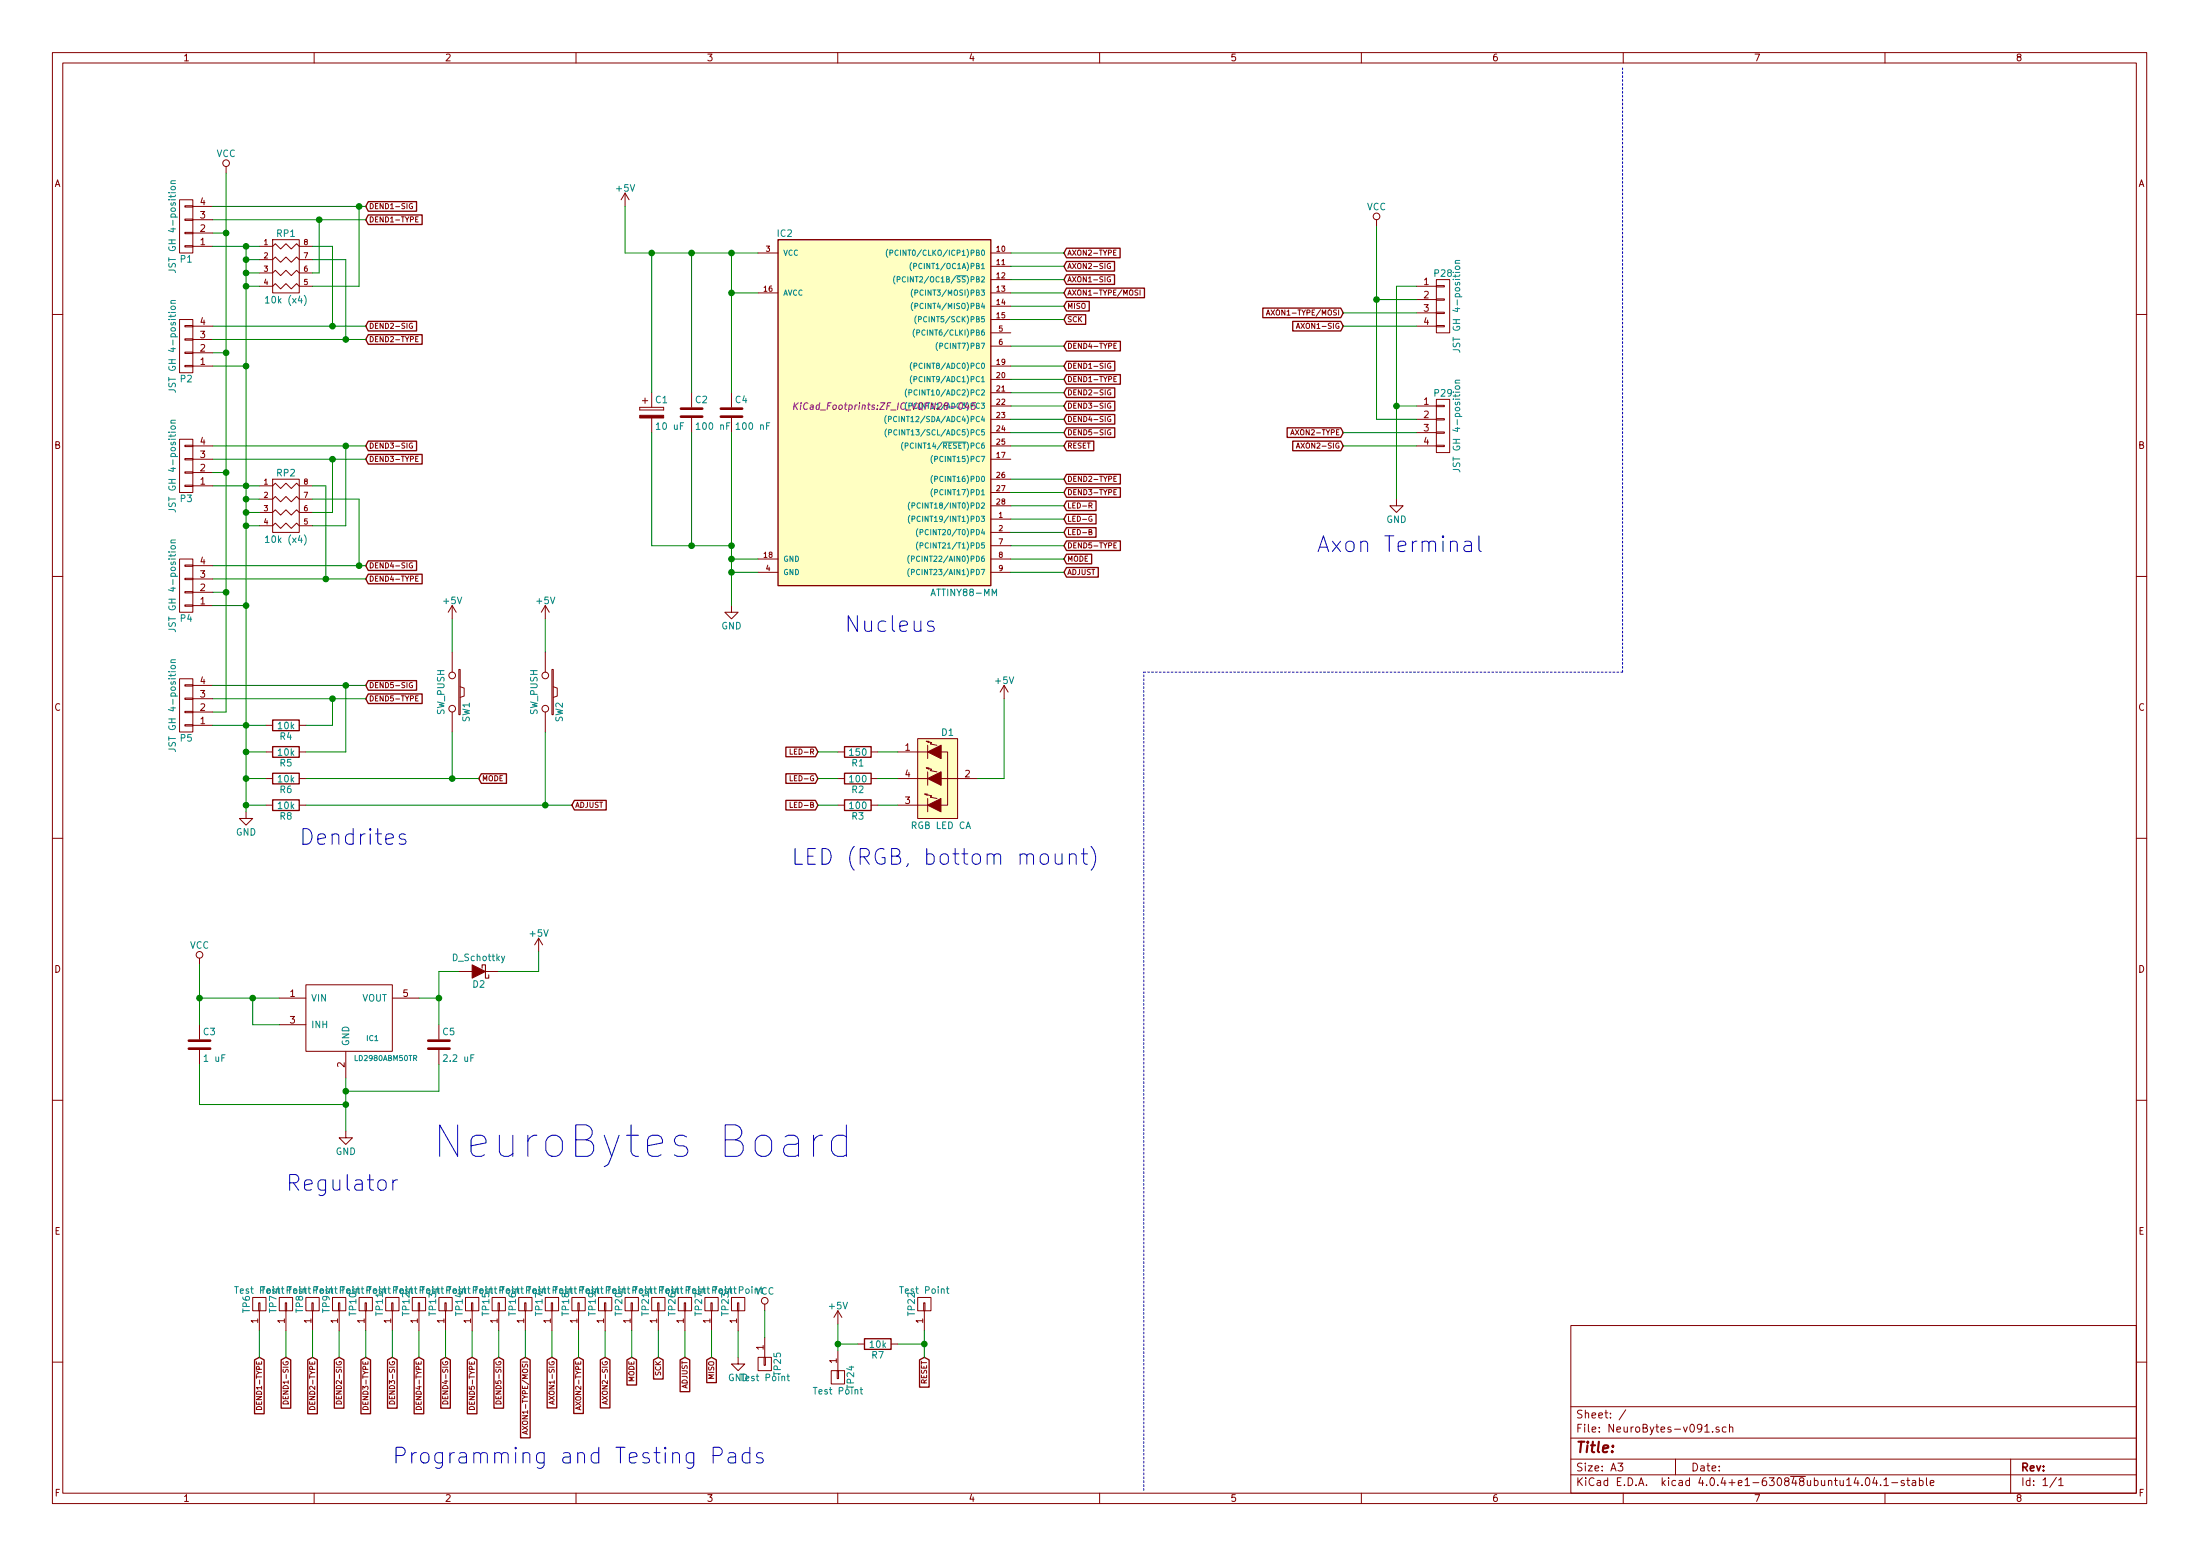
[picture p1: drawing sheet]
EESchema Schematic File Version 2
LIBS:power
LIBS:device
LIBS:transistors
LIBS:conn
LIBS:linear
LIBS:regul
LIBS:74xx
LIBS:cmos4000
LIBS:adc-dac
LIBS:memory
LIBS:xilinx
LIBS:microcontrollers
LIBS:dsp
LIBS:microchip
LIBS:analog_switches
LIBS:motorola
LIBS:texas
LIBS:intel
LIBS:audio
LIBS:interface
LIBS:digital-audio
LIBS:philips
LIBS:display
LIBS:cypress
LIBS:siliconi
LIBS:opto
LIBS:atmel
LIBS:contrib
LIBS:valves
LIBS:ZF
LIBS:NeuroBytes-v091-cache
EELAYER 25 0
EELAYER END
$Descr A3 16535 11693
encoding utf-8
Sheet 1 1
Title ""
Date ""
Rev ""
Comp ""
Comment1 ""
Comment2 ""
Comment3 ""
Comment4 ""
$EndDescr
$Comp
L ATTINY88-MM IC2
U 1 1
P 6650 3050
F 0 "IC2" H 5900 4350 50  0000 C CNN
F 1 "ATTINY88-MM" H 7250 1650 50  0000 C CNN
F 2 "KiCad_Footprints:ZF_IC_VQFN28-045" H 6650 3050 50  0000 C CIN
F 3 "" H 6650 3050 50  0000 C CNN
F 4 "Atmel" H 6650 3050 60  0001 C CNN "Mfr"
F 5 "ATTINY88-MMHR" H 6650 3050 60  0001 C CNN "Mfr Part #"
F 6 "28-VQFN (4x4)" H 6650 3050 60  0001 C CNN "Package"
F 7 "https://www.digikey.com/product-search/en?keywords=ATTINY88-MMHR-ND" H 6650 3050 60  0001 C CNN "Link"
F 8 "No" H 6650 3050 60  0001 C CNN "Subs Allowed"
F 9 "Yes" H 6650 3050 60  0001 C CNN "RoHS"
	1    6650 3050
	1    0    0    -1  
$EndComp
$Comp
L CONN_01X01 TP24
U 1 1
P 6300 10350
F 0 "TP24" H 6300 10450 50  0000 C CNN
F 1 "Test Point" V 6400 10350 50  0000 C CNN
F 2 "KiCad_Footprints:ZF_CONN_1-2_pad" H 6300 10350 50  0001 C CNN
F 3 "" H 6300 10350 50  0000 C CNN
	1    6300 10350
	0    1    1    0   
$EndComp
$Comp
L GND #PWR01
U 1 1
P 5500 4550
F 0 "#PWR01" H 5500 4300 50  0001 C CNN
F 1 "GND" H 5500 4400 50  0000 C CNN
F 2 "" H 5500 4550 50  0000 C CNN
F 3 "" H 5500 4550 50  0000 C CNN
	1    5500 4550
	1    0    0    -1  
$EndComp
$Comp
L C C4
U 1 1
P 5500 3100
F 0 "C4" H 5525 3200 50  0000 L CNN
F 1 "100 nF" H 5525 3000 50  0000 L CNN
F 2 "KiCad_Footprints:ZF_SMD_NonPol_0402" H 5538 2950 50  0001 C CNN
F 3 "" H 5500 3100 50  0000 C CNN
F 4 "Taiyo Yuden" H 5500 3100 60  0001 C CNN "Mfr"
F 5 "LMK105BJ104KV-F" H 5500 3100 60  0001 C CNN "Mfr Part #"
F 6 "0402" H 5500 3100 60  0001 C CNN "Package"
F 7 "https://www.digikey.com/product-detail/en/taiyo-yuden/LMK105BJ104KV-F/587-1227-2-ND/930579" H 5500 3100 60  0001 C CNN "Link"
F 8 "Yes" H 5500 3100 60  0001 C CNN "Subs Allowed"
F 9 "Yes" H 5500 3100 60  0001 C CNN "RoHS"
	1    5500 3100
	1    0    0    -1  
$EndComp
$Comp
L +5V #PWR02
U 1 1
P 4700 1550
F 0 "#PWR02" H 4700 1400 50  0001 C CNN
F 1 "+5V" H 4700 1690 50  0000 C CNN
F 2 "" H 4700 1550 50  0000 C CNN
F 3 "" H 4700 1550 50  0000 C CNN
	1    4700 1550
	1    0    0    -1  
$EndComp
Text GLabel 8000 2850 2    39   Input ~ 0
DEND1-TYPE
$Comp
L CONN_01X01 TP21
U 1 1
P 4950 9800
F 0 "TP21" H 4950 9900 50  0000 C CNN
F 1 "Test Point" V 5050 9800 50  0000 C CNN
F 2 "KiCad_Footprints:ZF_CONN_1-2_pad" H 4950 9800 50  0001 C CNN
F 3 "" H 4950 9800 50  0000 C CNN
	1    4950 9800
	0    -1   -1   0   
$EndComp
Text GLabel 8000 3800 2    39   Input ~ 0
LED-R
Text GLabel 8000 3900 2    39   Input ~ 0
LED-G
$Comp
L CONN_01X01 TP22
U 1 1
P 6950 9800
F 0 "TP22" H 6950 9900 50  0000 C CNN
F 1 "Test Point" V 7050 9800 50  0000 C CNN
F 2 "KiCad_Footprints:ZF_CONN_1-2_pad" H 6950 9800 50  0001 C CNN
F 3 "" H 6950 9800 50  0000 C CNN
	1    6950 9800
	0    -1   -1   0   
$EndComp
Text GLabel 8000 3350 2    39   Input ~ 0
RESET
$Comp
L CONN_01X01 TP23
U 1 1
P 5550 9800
F 0 "TP23" H 5550 9900 50  0000 C CNN
F 1 "Test Point" V 5650 9800 50  0000 C CNN
F 2 "KiCad_Footprints:ZF_CONN_1-2_pad" H 5550 9800 50  0001 C CNN
F 3 "" H 5550 9800 50  0000 C CNN
	1    5550 9800
	0    -1   -1   0   
$EndComp
Text GLabel 8000 2600 2    39   Input ~ 0
DEND4-TYPE
Text GLabel 8000 3050 2    39   Input ~ 0
DEND3-SIG
Text GLabel 8000 3700 2    39   Input ~ 0
DEND3-TYPE
Text GLabel 8000 4000 2    39   Input ~ 0
LED-B
Text GLabel 8000 2950 2    39   Input ~ 0
DEND2-SIG
Text GLabel 8000 3600 2    39   Input ~ 0
DEND2-TYPE
Text GLabel 8000 2750 2    39   Input ~ 0
DEND1-SIG
Text GLabel 8000 3150 2    39   Input ~ 0
DEND4-SIG
Text GLabel 8000 3250 2    39   Input ~ 0
DEND5-SIG
Text GLabel 8000 4100 2    39   Input ~ 0
DEND5-TYPE
Text GLabel 8000 4200 2    39   Input ~ 0
MODE
$Comp
L CONN_01X04 P1
U 1 1
P 1400 1700
F 0 "P1" H 1400 1950 50  0000 C CNN
F 1 "JST GH 4-position" V 1500 1700 50  0000 C CNN
F 2 "KiCad_Footprints:ZF_CONN_JST_GH" H 1400 1700 50  0001 C CNN
F 3 "" H 1400 1700 50  0001 C CNN
F 4 "JST" H 1400 1700 60  0001 C CNN "Mfr"
F 5 "SM04B-GHS-TB(LF)(SN)-" H 1400 1700 60  0001 C CNN "Mfr Part #"
F 6 "JST GH" H 1400 1700 60  0001 C CNN "Package"
F 7 "https://www.digikey.com/product-detail/en/jst-sales-america-inc/SM04B-GHS-TB(LF)(SN)-/455-1566-2-ND/807788" H 1400 1700 60  0001 C CNN "Link"
F 8 "No" H 1400 1700 60  0001 C CNN "Subs Allowed"
F 9 "Yes" H 1400 1700 60  0001 C CNN "RoHS"
	1    1400 1700
	-1   0    0    1   
$EndComp
$Comp
L R_PACK4 RP1
U 1 1
P 2150 2200
F 0 "RP1" H 2150 2650 50  0000 C CNN
F 1 "10k (x4)" H 2150 2150 50  0000 C CNN
F 2 "KiCad_Footprints:ZF_RN_4iso_CTS-0804" H 2150 2200 50  0001 C CNN
F 3 "" H 2150 2200 50  0000 C CNN
F 4 "CTS Resistor Products" H 2150 2200 60  0001 C CNN "Mfr"
F 5 "741C083103JP" H 2150 2200 60  0001 C CNN "Mfr Part #"
F 6 "0804" H 2150 2200 60  0001 C CNN "Package"
F 7 "https://www.digikey.com/product-detail/en/cts-resistor-products/741C083103JP/741C083103JPCT-ND/1124652" H 2150 2200 60  0001 C CNN "Link"
F 8 "Yes" H 2150 2200 60  0001 C CNN "Subs Allowed"
F 9 "Yes" H 2150 2200 60  0001 C CNN "RoHS"
	1    2150 2200
	1    0    0    -1  
$EndComp
Text GLabel 2750 1550 2    39   Input ~ 0
DEND1-SIG
Text GLabel 2750 1650 2    39   Input ~ 0
DEND1-TYPE
$Comp
L CONN_01X04 P2
U 1 1
P 1400 2600
F 0 "P2" H 1400 2850 50  0000 C CNN
F 1 "JST GH 4-position" V 1500 2600 50  0000 C CNN
F 2 "KiCad_Footprints:ZF_CONN_JST_GH" H 1400 2600 50  0001 C CNN
F 3 "" H 1400 2600 50  0000 C CNN
F 4 "JST" H 1400 2600 60  0001 C CNN "Mfr"
F 5 "SM04B-GHS-TB(LF)(SN)-" H 1400 2600 60  0001 C CNN "Mfr Part #"
F 6 "JST GH" H 1400 2600 60  0001 C CNN "Package"
F 7 "https://www.digikey.com/product-detail/en/jst-sales-america-inc/SM04B-GHS-TB(LF)(SN)-/455-1566-2-ND/807788" H 1400 2600 60  0001 C CNN "Link"
F 8 "No" H 1400 2600 60  0001 C CNN "Subs Allowed"
F 9 "Yes" H 1400 2600 60  0001 C CNN "RoHS"
	1    1400 2600
	-1   0    0    1   
$EndComp
Text GLabel 2750 2450 2    39   Input ~ 0
DEND2-SIG
Text GLabel 2750 2550 2    39   Input ~ 0
DEND2-TYPE
$Comp
L CONN_01X04 P3
U 1 1
P 1400 3500
F 0 "P3" H 1400 3750 50  0000 C CNN
F 1 "JST GH 4-position" V 1500 3500 50  0000 C CNN
F 2 "KiCad_Footprints:ZF_CONN_JST_GH" H 1400 3500 50  0001 C CNN
F 3 "" H 1400 3500 50  0000 C CNN
F 4 "JST" H 1400 3500 60  0001 C CNN "Mfr"
F 5 "SM04B-GHS-TB(LF)(SN)-" H 1400 3500 60  0001 C CNN "Mfr Part #"
F 6 "JST GH" H 1400 3500 60  0001 C CNN "Package"
F 7 "https://www.digikey.com/product-detail/en/jst-sales-america-inc/SM04B-GHS-TB(LF)(SN)-/455-1566-2-ND/807788" H 1400 3500 60  0001 C CNN "Link"
F 8 "No" H 1400 3500 60  0001 C CNN "Subs Allowed"
F 9 "Yes" H 1400 3500 60  0001 C CNN "RoHS"
	1    1400 3500
	-1   0    0    1   
$EndComp
$Comp
L R_PACK4 RP2
U 1 1
P 2150 4000
F 0 "RP2" H 2150 4450 50  0000 C CNN
F 1 "10k (x4)" H 2150 3950 50  0000 C CNN
F 2 "KiCad_Footprints:ZF_RN_4iso_CTS-0804" H 2150 4000 50  0001 C CNN
F 3 "" H 2150 4000 50  0000 C CNN
F 4 "CTS Resistor Products" H 2150 4000 60  0001 C CNN "Mfr"
F 5 "741C083103JP" H 2150 4000 60  0001 C CNN "Mfr Part #"
F 6 "0804" H 2150 4000 60  0001 C CNN "Package"
F 7 "https://www.digikey.com/product-detail/en/cts-resistor-products/741C083103JP/741C083103JPCT-ND/1124652" H 2150 4000 60  0001 C CNN "Link"
F 8 "Yes" H 2150 4000 60  0001 C CNN "Subs Allowed"
F 9 "Yes" H 2150 4000 60  0001 C CNN "RoHS"
	1    2150 4000
	1    0    0    -1  
$EndComp
Text GLabel 2750 3350 2    39   Input ~ 0
DEND3-SIG
Text GLabel 2750 3450 2    39   Input ~ 0
DEND3-TYPE
$Comp
L CONN_01X04 P4
U 1 1
P 1400 4400
F 0 "P4" H 1400 4650 50  0000 C CNN
F 1 "JST GH 4-position" V 1500 4400 50  0000 C CNN
F 2 "KiCad_Footprints:ZF_CONN_JST_GH" H 1400 4400 50  0001 C CNN
F 3 "" H 1400 4400 50  0000 C CNN
F 4 "JST" H 1400 4400 60  0001 C CNN "Mfr"
F 5 "SM04B-GHS-TB(LF)(SN)-" H 1400 4400 60  0001 C CNN "Mfr Part #"
F 6 "JST GH" H 1400 4400 60  0001 C CNN "Package"
F 7 "https://www.digikey.com/product-detail/en/jst-sales-america-inc/SM04B-GHS-TB(LF)(SN)-/455-1566-2-ND/807788" H 1400 4400 60  0001 C CNN "Link"
F 8 "No" H 1400 4400 60  0001 C CNN "Subs Allowed"
F 9 "Yes" H 1400 4400 60  0001 C CNN "RoHS"
	1    1400 4400
	-1   0    0    1   
$EndComp
Text GLabel 2750 4250 2    39   Input ~ 0
DEND4-SIG
Text GLabel 2750 4350 2    39   Input ~ 0
DEND4-TYPE
$Comp
L CONN_01X04 P5
U 1 1
P 1400 5300
F 0 "P5" H 1400 5550 50  0000 C CNN
F 1 "JST GH 4-position" V 1500 5300 50  0000 C CNN
F 2 "KiCad_Footprints:ZF_CONN_JST_GH" H 1400 5300 50  0001 C CNN
F 3 "" H 1400 5300 50  0000 C CNN
F 4 "JST" H 1400 5300 60  0001 C CNN "Mfr"
F 5 "SM04B-GHS-TB(LF)(SN)-" H 1400 5300 60  0001 C CNN "Mfr Part #"
F 6 "JST GH" H 1400 5300 60  0001 C CNN "Package"
F 7 "https://www.digikey.com/product-detail/en/jst-sales-america-inc/SM04B-GHS-TB(LF)(SN)-/455-1566-2-ND/807788" H 1400 5300 60  0001 C CNN "Link"
F 8 "No" H 1400 5300 60  0001 C CNN "Subs Allowed"
F 9 "Yes" H 1400 5300 60  0001 C CNN "RoHS"
	1    1400 5300
	-1   0    0    1   
$EndComp
Text GLabel 2750 5150 2    39   Input ~ 0
DEND5-SIG
Text GLabel 2750 5250 2    39   Input ~ 0
DEND5-TYPE
$Comp
L VCC #PWR03
U 1 1
P 1700 1300
F 0 "#PWR03" H 1700 1150 50  0001 C CNN
F 1 "VCC" H 1700 1450 50  0000 C CNN
F 2 "" H 1700 1300 50  0000 C CNN
F 3 "" H 1700 1300 50  0000 C CNN
	1    1700 1300
	1    0    0    -1  
$EndComp
Text GLabel 3600 5850 2    39   Input ~ 0
MODE
$Comp
L SW_PUSH SW1
U 1 1
P 3400 5200
F 0 "SW1" H 3550 5310 50  0000 C CNN
F 1 "SW_PUSH" H 3400 5120 50  0000 C CNN
F 2 "KiCad_Footprints:ZF_SW_Momentary_KSEM31J" H 3400 5200 50  0001 C CNN
F 3 "" H 3400 5200 50  0000 C CNN
F 4 "C&K Components" H 3400 5200 60  0001 C CNN "Mfr"
F 5 "KSEM31J LFS" H 3400 5200 60  0001 C CNN "Mfr Part #"
F 6 "J Lead" H 3400 5200 60  0001 C CNN "Package"
F 7 "https://www.digikey.com/product-detail/en/c-k-components/KSEM31J-LFS/CKN10425TR-ND/3487184" H 3400 5200 60  0001 C CNN "Link"
F 8 "No" H 3400 5200 60  0001 C CNN "Subs Allowed"
F 9 "Yes" H 3400 5200 60  0001 C CNN "RoHS"
	1    3400 5200
	0    1    1    0   
$EndComp
$Comp
L +5V #PWR04
U 1 1
P 3400 4650
F 0 "#PWR04" H 3400 4500 50  0001 C CNN
F 1 "+5V" H 3400 4790 50  0000 C CNN
F 2 "" H 3400 4650 50  0000 C CNN
F 3 "" H 3400 4650 50  0000 C CNN
	1    3400 4650
	1    0    0    -1  
$EndComp
$Comp
L GND #PWR05
U 1 1
P 1850 6100
F 0 "#PWR05" H 1850 5850 50  0001 C CNN
F 1 "GND" H 1850 5950 50  0000 C CNN
F 2 "" H 1850 6100 50  0000 C CNN
F 3 "" H 1850 6100 50  0000 C CNN
	1    1850 6100
	1    0    0    -1  
$EndComp
Text GLabel 6150 5650 0    39   Input ~ 0
LED-R
$Comp
L LED_RABG D1
U 1 1
P 7050 5850
F 0 "D1" H 7125 6200 50  0000 C CNN
F 1 "RGB LED CA" H 7075 5500 50  0000 C CNN
F 2 "KiCad_Footprints:ZF_LED_RGB_SunLED_XZMDKCBDDG45S-9" H 7000 5800 50  0001 C CNN
F 3 "" H 7000 5800 50  0000 C CNN
F 4 "SunLED" H 7050 5850 60  0001 C CNN "Mfr"
F 5 "XZMDKCBDDG45S-9" H 7050 5850 60  0001 C CNN "Mfr Part #"
F 6 "4-PLCC, bottom mtg" H 7050 5850 60  0001 C CNN "Package"
F 7 "https://www.digikey.com/product-detail/en/sunled/XZMDKCBDDG45S-9/1497-1257-1-ND/5169746" H 7050 5850 60  0001 C CNN "Link"
F 8 "No" H 7050 5850 60  0001 C CNN "Subs Allowed"
F 9 "Yes" H 7050 5850 60  0001 C CNN "RoHS"
	1    7050 5850
	1    0    0    -1  
$EndComp
$Comp
L R R1
U 1 1
P 6450 5650
F 0 "R1" V 6530 5650 50  0000 C CNN
F 1 "150" V 6450 5650 50  0000 C CNN
F 2 "KiCad_Footprints:ZF_SMD_NonPol_0402" V 6380 5650 50  0001 C CNN
F 3 "" H 6450 5650 50  0000 C CNN
F 4 "Yageo" H 6450 5650 60  0001 C CNN "Mfr"
F 5 "RC0402FR-07150RL" H 6450 5650 60  0001 C CNN "Mfr Part #"
F 6 "0402" H 6450 5650 60  0001 C CNN "Package"
F 7 "https://www.digikey.com/product-detail/en/yageo/RC0402FR-07150RL/311-150LRCT-ND/729490" H 6450 5650 60  0001 C CNN "Link"
F 8 "Yes" H 6450 5650 60  0001 C CNN "Subs Allowed"
F 9 "Yes" H 6450 5650 60  0001 C CNN "RoHS"
	1    6450 5650
	0    1    1    0   
$EndComp
$Comp
L R R2
U 1 1
P 6450 5850
F 0 "R2" V 6530 5850 50  0000 C CNN
F 1 "100" V 6450 5850 50  0000 C CNN
F 2 "KiCad_Footprints:ZF_SMD_NonPol_0402" V 6380 5850 50  0001 C CNN
F 3 "" H 6450 5850 50  0000 C CNN
F 4 "Yageo" H 6450 5850 60  0001 C CNN "Mfr"
F 5 "RC0402FR-07100RP" H 6450 5850 60  0001 C CNN "Mfr Part #"
F 6 "0402" H 6450 5850 60  0001 C CNN "Package"
F 7 "https://www.digikey.com/product-detail/en/yageo/RC0402FR-07100RP/YAG1248CT-ND/4935363" H 6450 5850 60  0001 C CNN "Link"
F 8 "Yes" H 6450 5850 60  0001 C CNN "Subs Allowed"
F 9 "Yes" H 6450 5850 60  0001 C CNN "RoHS"
	1    6450 5850
	0    1    1    0   
$EndComp
$Comp
L R R3
U 1 1
P 6450 6050
F 0 "R3" V 6530 6050 50  0000 C CNN
F 1 "100" V 6450 6050 50  0000 C CNN
F 2 "KiCad_Footprints:ZF_SMD_NonPol_0402" V 6380 6050 50  0001 C CNN
F 3 "" H 6450 6050 50  0000 C CNN
F 4 "Yageo" H 6450 6050 60  0001 C CNN "Mfr"
F 5 "RC0402FR-07100RP" H 6450 6050 60  0001 C CNN "Mfr Part #"
F 6 "0402" H 6450 6050 60  0001 C CNN "Package"
F 7 "https://www.digikey.com/product-detail/en/yageo/RC0402FR-07100RP/YAG1248CT-ND/4935363" H 6450 6050 60  0001 C CNN "Link"
F 8 "Yes" H 6450 6050 60  0001 C CNN "Subs Allowed"
F 9 "Yes" H 6450 6050 60  0001 C CNN "RoHS"
	1    6450 6050
	0    1    1    0   
$EndComp
Text GLabel 6150 5850 0    39   Input ~ 0
LED-G
Text GLabel 6150 6050 0    39   Input ~ 0
LED-B
$Comp
L +5V #PWR06
U 1 1
P 7550 5250
F 0 "#PWR06" H 7550 5100 50  0001 C CNN
F 1 "+5V" H 7550 5390 50  0000 C CNN
F 2 "" H 7550 5250 50  0000 C CNN
F 3 "" H 7550 5250 50  0000 C CNN
	1    7550 5250
	1    0    0    -1  
$EndComp
$Comp
L CONN_01X04 P28
U 1 1
P 10850 2300
F 0 "P28" H 10850 2550 50  0000 C CNN
F 1 "JST GH 4-position" V 10950 2300 50  0000 C CNN
F 2 "KiCad_Footprints:ZF_CONN_JST_GH" H 10850 2300 50  0001 C CNN
F 3 "" H 10850 2300 50  0000 C CNN
F 4 "JST" H 10850 2300 60  0001 C CNN "Mfr"
F 5 "SM04B-GHS-TB(LF)(SN)-" H 10850 2300 60  0001 C CNN "Mfr Part #"
F 6 "JST GH" H 10850 2300 60  0001 C CNN "Package"
F 7 "https://www.digikey.com/product-detail/en/jst-sales-america-inc/SM04B-GHS-TB(LF)(SN)-/455-1566-2-ND/807788" H 10850 2300 60  0001 C CNN "Link"
F 8 "No" H 10850 2300 60  0001 C CNN "Subs Allowed"
F 9 "Yes" H 10850 2300 60  0001 C CNN "RoHS"
	1    10850 2300
	1    0    0    -1  
$EndComp
$Comp
L CONN_01X04 P29
U 1 1
P 10850 3200
F 0 "P29" H 10850 3450 50  0000 C CNN
F 1 "JST GH 4-position" V 10950 3200 50  0000 C CNN
F 2 "KiCad_Footprints:ZF_CONN_JST_GH" H 10850 3200 50  0001 C CNN
F 3 "" H 10850 3200 50  0000 C CNN
F 4 "JST" H 10850 3200 60  0001 C CNN "Mfr"
F 5 "SM04B-GHS-TB(LF)(SN)-" H 10850 3200 60  0001 C CNN "Mfr Part #"
F 6 "JST GH" H 10850 3200 60  0001 C CNN "Package"
F 7 "https://www.digikey.com/product-detail/en/jst-sales-america-inc/SM04B-GHS-TB(LF)(SN)-/455-1566-2-ND/807788" H 10850 3200 60  0001 C CNN "Link"
F 8 "No" H 10850 3200 60  0001 C CNN "Subs Allowed"
F 9 "Yes" H 10850 3200 60  0001 C CNN "RoHS"
	1    10850 3200
	1    0    0    -1  
$EndComp
$Comp
L GND #PWR07
U 1 1
P 10500 3750
F 0 "#PWR07" H 10500 3500 50  0001 C CNN
F 1 "GND" H 10500 3600 50  0000 C CNN
F 2 "" H 10500 3750 50  0000 C CNN
F 3 "" H 10500 3750 50  0000 C CNN
	1    10500 3750
	1    0    0    -1  
$EndComp
$Comp
L VCC #PWR08
U 1 1
P 10350 1700
F 0 "#PWR08" H 10350 1550 50  0001 C CNN
F 1 "VCC" H 10350 1850 50  0000 C CNN
F 2 "" H 10350 1700 50  0000 C CNN
F 3 "" H 10350 1700 50  0000 C CNN
	1    10350 1700
	1    0    0    -1  
$EndComp
Text GLabel 10100 2350 0    39   Input ~ 0
AXON1-TYPE/MOSI
Text GLabel 10100 2450 0    39   Input ~ 0
AXON1-SIG
Text GLabel 10100 3250 0    39   Input ~ 0
AXON2-TYPE
Text GLabel 10100 3350 0    39   Input ~ 0
AXON2-SIG
$Comp
L LD2980 IC1
U 1 1
P 2600 7550
F 0 "IC1" H 2800 7300 39  0000 C CNN
F 1 "LD2980ABM50TR" H 2900 7150 39  0000 C CNN
F 2 "KiCad_Footprints:ZF_SOT23-5L" H 2600 7550 39  0001 C CNN
F 3 "" H 2600 7550 39  0000 C CNN
F 4 "STMicroelectronics" H 2600 7550 60  0001 C CNN "Mfr"
F 5 "LD2980ABM50TR" H 2600 7550 60  0001 C CNN "Mfr Part #"
F 6 "SOT-23-5" H 2600 7550 60  0001 C CNN "Package"
F 7 "https://www.digikey.com/product-detail/en/stmicroelectronics/LD2980ABM50TR/497-1518-2-ND/591619" H 2600 7550 60  0001 C CNN "Link"
F 8 "No" H 2600 7550 60  0001 C CNN "Subs Allowed"
F 9 "Yes" H 2600 7550 60  0001 C CNN "RoHS"
	1    2600 7550
	1    0    0    -1  
$EndComp
$Comp
L VCC #PWR09
U 1 1
P 1500 7250
F 0 "#PWR09" H 1500 7100 50  0001 C CNN
F 1 "VCC" H 1500 7400 50  0000 C CNN
F 2 "" H 1500 7250 50  0000 C CNN
F 3 "" H 1500 7250 50  0000 C CNN
	1    1500 7250
	1    0    0    -1  
$EndComp
$Comp
L +5V #PWR010
U 1 1
P 4050 7150
F 0 "#PWR010" H 4050 7000 50  0001 C CNN
F 1 "+5V" H 4050 7290 50  0000 C CNN
F 2 "" H 4050 7150 50  0000 C CNN
F 3 "" H 4050 7150 50  0000 C CNN
	1    4050 7150
	1    0    0    -1  
$EndComp
$Comp
L GND #PWR011
U 1 1
P 2600 8500
F 0 "#PWR011" H 2600 8250 50  0001 C CNN
F 1 "GND" H 2600 8350 50  0000 C CNN
F 2 "" H 2600 8500 50  0000 C CNN
F 3 "" H 2600 8500 50  0000 C CNN
	1    2600 8500
	1    0    0    -1  
$EndComp
$Comp
L C C3
U 1 1
P 1500 7850
F 0 "C3" H 1525 7950 50  0000 L CNN
F 1 "1 uF" H 1525 7750 50  0000 L CNN
F 2 "KiCad_Footprints:ZF_SMD_NonPol_0603" H 1538 7700 50  0001 C CNN
F 3 "" H 1500 7850 50  0000 C CNN
F 4 "Taiyo Yuden" H 1500 7850 60  0001 C CNN "Mfr"
F 5 "LMK107B7105KA-T" H 1500 7850 60  0001 C CNN "Mfr Part #"
F 6 "0603" H 1500 7850 60  0001 C CNN "Package"
F 7 "https://www.digikey.com/product-detail/en/taiyo-yuden/LMK107B7105KA-T/587-1242-2-ND/930594" H 1500 7850 60  0001 C CNN "Link"
F 8 "Yes" H 1500 7850 60  0001 C CNN "Subs Allowed"
F 9 "Yes" H 1500 7850 60  0001 C CNN "RoHS"
	1    1500 7850
	1    0    0    -1  
$EndComp
$Comp
L C C5
U 1 1
P 3300 7850
F 0 "C5" H 3325 7950 50  0000 L CNN
F 1 "2.2 uF" H 3325 7750 50  0000 L CNN
F 2 "KiCad_Footprints:ZF_SMD_NonPol_0603" H 3338 7700 50  0001 C CNN
F 3 "" H 3300 7850 50  0000 C CNN
F 4 "Taiyo Yuden" H 3300 7850 60  0001 C CNN "Mfr"
F 5 "LMK107BJ225KA-T" H 3300 7850 60  0001 C CNN "Mfr Part #"
F 6 "0603" H 3300 7850 60  0001 C CNN "Package"
F 7 "https://www.digikey.com/product-detail/en/taiyo-yuden/LMK107BJ225KA-T/587-1253-2-ND/930605" H 3300 7850 60  0001 C CNN "Link"
F 8 "Yes" H 3300 7850 60  0001 C CNN "Subs Allowed"
F 9 "Yes" H 3300 7850 60  0001 C CNN "RoHS"
	1    3300 7850
	1    0    0    -1  
$EndComp
Text GLabel 2150 10200 3    39   Input ~ 0
DEND1-SIG
Text GLabel 1950 10200 3    39   Input ~ 0
DEND1-TYPE
Text GLabel 2550 10200 3    39   Input ~ 0
DEND2-SIG
Text GLabel 2350 10200 3    39   Input ~ 0
DEND2-TYPE
Text GLabel 2750 10200 3    39   Input ~ 0
DEND3-TYPE
Text GLabel 2950 10200 3    39   Input ~ 0
DEND3-SIG
Text GLabel 3350 10200 3    39   Input ~ 0
DEND4-SIG
Text GLabel 3150 10200 3    39   Input ~ 0
DEND4-TYPE
Text GLabel 3550 10200 3    39   Input ~ 0
DEND5-TYPE
Text GLabel 3750 10200 3    39   Input ~ 0
DEND5-SIG
Text GLabel 3950 10200 3    39   Input ~ 0
AXON1-TYPE/MOSI
Text GLabel 4150 10200 3    39   Input ~ 0
AXON1-SIG
Text GLabel 4350 10200 3    39   Input ~ 0
AXON2-TYPE
Text GLabel 4550 10200 3    39   Input ~ 0
AXON2-SIG
$Comp
L CONN_01X01 TP6
U 1 1
P 1950 9800
F 0 "TP6" H 1950 9900 50  0000 C CNN
F 1 "Test Point" V 2050 9800 50  0000 C CNN
F 2 "KiCad_Footprints:ZF_CONN_1-2_pad" H 1950 9800 50  0001 C CNN
F 3 "" H 1950 9800 50  0000 C CNN
	1    1950 9800
	0    -1   -1   0   
$EndComp
$Comp
L CONN_01X01 TP7
U 1 1
P 2150 9800
F 0 "TP7" H 2150 9900 50  0000 C CNN
F 1 "Test Point" V 2250 9800 50  0000 C CNN
F 2 "KiCad_Footprints:ZF_CONN_1-2_pad" H 2150 9800 50  0001 C CNN
F 3 "" H 2150 9800 50  0000 C CNN
	1    2150 9800
	0    -1   -1   0   
$EndComp
$Comp
L CONN_01X01 TP8
U 1 1
P 2350 9800
F 0 "TP8" H 2350 9900 50  0000 C CNN
F 1 "Test Point" V 2450 9800 50  0000 C CNN
F 2 "KiCad_Footprints:ZF_CONN_1-2_pad" H 2350 9800 50  0001 C CNN
F 3 "" H 2350 9800 50  0000 C CNN
	1    2350 9800
	0    -1   -1   0   
$EndComp
$Comp
L CONN_01X01 TP9
U 1 1
P 2550 9800
F 0 "TP9" H 2550 9900 50  0000 C CNN
F 1 "Test Point" V 2650 9800 50  0000 C CNN
F 2 "KiCad_Footprints:ZF_CONN_1-2_pad" H 2550 9800 50  0001 C CNN
F 3 "" H 2550 9800 50  0000 C CNN
	1    2550 9800
	0    -1   -1   0   
$EndComp
$Comp
L CONN_01X01 TP10
U 1 1
P 2750 9800
F 0 "TP10" H 2750 9900 50  0000 C CNN
F 1 "Test Point" V 2850 9800 50  0000 C CNN
F 2 "KiCad_Footprints:ZF_CONN_1-2_pad" H 2750 9800 50  0001 C CNN
F 3 "" H 2750 9800 50  0000 C CNN
	1    2750 9800
	0    -1   -1   0   
$EndComp
$Comp
L CONN_01X01 TP11
U 1 1
P 2950 9800
F 0 "TP11" H 2950 9900 50  0000 C CNN
F 1 "Test Point" V 3050 9800 50  0000 C CNN
F 2 "KiCad_Footprints:ZF_CONN_1-2_pad" H 2950 9800 50  0001 C CNN
F 3 "" H 2950 9800 50  0000 C CNN
	1    2950 9800
	0    -1   -1   0   
$EndComp
$Comp
L CONN_01X01 TP12
U 1 1
P 3150 9800
F 0 "TP12" H 3150 9900 50  0000 C CNN
F 1 "Test Point" V 3250 9800 50  0000 C CNN
F 2 "KiCad_Footprints:ZF_CONN_1-2_pad" H 3150 9800 50  0001 C CNN
F 3 "" H 3150 9800 50  0000 C CNN
	1    3150 9800
	0    -1   -1   0   
$EndComp
$Comp
L CONN_01X01 TP13
U 1 1
P 3350 9800
F 0 "TP13" H 3350 9900 50  0000 C CNN
F 1 "Test Point" V 3450 9800 50  0000 C CNN
F 2 "KiCad_Footprints:ZF_CONN_1-2_pad" H 3350 9800 50  0001 C CNN
F 3 "" H 3350 9800 50  0000 C CNN
	1    3350 9800
	0    -1   -1   0   
$EndComp
$Comp
L CONN_01X01 TP14
U 1 1
P 3550 9800
F 0 "TP14" H 3550 9900 50  0000 C CNN
F 1 "Test Point" V 3650 9800 50  0000 C CNN
F 2 "KiCad_Footprints:ZF_CONN_1-2_pad" H 3550 9800 50  0001 C CNN
F 3 "" H 3550 9800 50  0000 C CNN
	1    3550 9800
	0    -1   -1   0   
$EndComp
$Comp
L CONN_01X01 TP15
U 1 1
P 3750 9800
F 0 "TP15" H 3750 9900 50  0000 C CNN
F 1 "Test Point" V 3850 9800 50  0000 C CNN
F 2 "KiCad_Footprints:ZF_CONN_1-2_pad" H 3750 9800 50  0001 C CNN
F 3 "" H 3750 9800 50  0000 C CNN
	1    3750 9800
	0    -1   -1   0   
$EndComp
$Comp
L CONN_01X01 TP16
U 1 1
P 3950 9800
F 0 "TP16" H 3950 9900 50  0000 C CNN
F 1 "Test Point" V 4050 9800 50  0000 C CNN
F 2 "KiCad_Footprints:ZF_CONN_1-2_pad" H 3950 9800 50  0001 C CNN
F 3 "" H 3950 9800 50  0000 C CNN
	1    3950 9800
	0    -1   -1   0   
$EndComp
$Comp
L CONN_01X01 TP17
U 1 1
P 4150 9800
F 0 "TP17" H 4150 9900 50  0000 C CNN
F 1 "Test Point" V 4250 9800 50  0000 C CNN
F 2 "KiCad_Footprints:ZF_CONN_1-2_pad" H 4150 9800 50  0001 C CNN
F 3 "" H 4150 9800 50  0000 C CNN
	1    4150 9800
	0    -1   -1   0   
$EndComp
$Comp
L CONN_01X01 TP18
U 1 1
P 4350 9800
F 0 "TP18" H 4350 9900 50  0000 C CNN
F 1 "Test Point" V 4450 9800 50  0000 C CNN
F 2 "KiCad_Footprints:ZF_CONN_1-2_pad" H 4350 9800 50  0001 C CNN
F 3 "" H 4350 9800 50  0000 C CNN
	1    4350 9800
	0    -1   -1   0   
$EndComp
$Comp
L CONN_01X01 TP19
U 1 1
P 4550 9800
F 0 "TP19" H 4550 9900 50  0000 C CNN
F 1 "Test Point" V 4650 9800 50  0000 C CNN
F 2 "KiCad_Footprints:ZF_CONN_1-2_pad" H 4550 9800 50  0001 C CNN
F 3 "" H 4550 9800 50  0000 C CNN
	1    4550 9800
	0    -1   -1   0   
$EndComp
$Comp
L CONN_01X01 TP25
U 1 1
P 5750 10250
F 0 "TP25" H 5750 10350 50  0000 C CNN
F 1 "Test Point" V 5850 10250 50  0000 C CNN
F 2 "KiCad_Footprints:ZF_CONN_1-2_pad" H 5750 10250 50  0001 C CNN
F 3 "" H 5750 10250 50  0000 C CNN
	1    5750 10250
	0    1    1    0   
$EndComp
$Comp
L CONN_01X01 TP20
U 1 1
P 4750 9800
F 0 "TP20" H 4750 9900 50  0000 C CNN
F 1 "Test Point" V 4850 9800 50  0000 C CNN
F 2 "KiCad_Footprints:ZF_CONN_1-2_pad" H 4750 9800 50  0001 C CNN
F 3 "" H 4750 9800 50  0000 C CNN
	1    4750 9800
	0    -1   -1   0   
$EndComp
Text GLabel 8000 2400 2    39   Input ~ 0
SCK
$Comp
L GND #PWR012
U 1 1
P 5550 10200
F 0 "#PWR012" H 5550 9950 50  0001 C CNN
F 1 "GND" H 5550 10050 50  0000 C CNN
F 2 "" H 5550 10200 50  0000 C CNN
F 3 "" H 5550 10200 50  0000 C CNN
	1    5550 10200
	1    0    0    -1  
$EndComp
$Comp
L +5V #PWR013
U 1 1
P 6300 9950
F 0 "#PWR013" H 6300 9800 50  0001 C CNN
F 1 "+5V" H 6300 10090 50  0000 C CNN
F 2 "" H 6300 9950 50  0000 C CNN
F 3 "" H 6300 9950 50  0000 C CNN
	1    6300 9950
	1    0    0    -1  
$EndComp
$Comp
L VCC #PWR014
U 1 1
P 5750 9850
F 0 "#PWR014" H 5750 9700 50  0001 C CNN
F 1 "VCC" H 5750 10000 50  0000 C CNN
F 2 "" H 5750 9850 50  0000 C CNN
F 3 "" H 5750 9850 50  0000 C CNN
	1    5750 9850
	1    0    0    -1  
$EndComp
Text GLabel 4750 10200 3    39   Input ~ 0
MODE
Text GLabel 4950 10200 3    39   Input ~ 0
SCK
Text GLabel 6950 10200 3    39   Input ~ 0
RESET
Text GLabel 8000 2100 2    39   Input ~ 0
AXON1-SIG
Text GLabel 8000 2000 2    39   Input ~ 0
AXON2-SIG
Text GLabel 8000 2200 2    39   Input ~ 0
AXON1-TYPE/MOSI
Text GLabel 8000 1900 2    39   Input ~ 0
AXON2-TYPE
Text GLabel 8000 4300 2    39   Input ~ 0
ADJUST
$Comp
L C C2
U 1 1
P 5200 3100
F 0 "C2" H 5225 3200 50  0000 L CNN
F 1 "100 nF" H 5225 3000 50  0000 L CNN
F 2 "KiCad_Footprints:ZF_SMD_NonPol_0402" H 5238 2950 50  0001 C CNN
F 3 "" H 5200 3100 50  0000 C CNN
F 4 "Taiyo Yuden" H 5200 3100 60  0001 C CNN "Mfr"
F 5 "LMK105BJ104KV-F" H 5200 3100 60  0001 C CNN "Mfr Part #"
F 6 "0402" H 5200 3100 60  0001 C CNN "Package"
F 7 "https://www.digikey.com/product-detail/en/taiyo-yuden/LMK105BJ104KV-F/587-1227-2-ND/930579" H 5200 3100 60  0001 C CNN "Link"
F 8 "Yes" H 5200 3100 60  0001 C CNN "Subs Allowed"
F 9 "Yes" H 5200 3100 60  0001 C CNN "RoHS"
	1    5200 3100
	1    0    0    -1  
$EndComp
$Comp
L CP C1
U 1 1
P 4900 3100
F 0 "C1" H 4925 3200 50  0000 L CNN
F 1 "10 uF" H 4925 3000 50  0000 L CNN
F 2 "KiCad_Footprints:ZF_SMD_pol_1206" H 4938 2950 50  0001 C CNN
F 3 "" H 4900 3100 50  0000 C CNN
F 4 "Kemet" H 4900 3100 60  0001 C CNN "Mfr"
F 5 "T491A106K010AT" H 4900 3100 60  0001 C CNN "Mfr Part #"
F 6 "1206" H 4900 3100 60  0001 C CNN "Package"
F 7 "https://www.digikey.com/product-detail/en/kemet/T491A106K010AT/399-3684-2-ND/818545" H 4900 3100 60  0001 C CNN "Link"
F 8 "Yes" H 4900 3100 60  0001 C CNN "Subs Allowed"
F 9 "Yes" H 4900 3100 60  0001 C CNN "RoHS"
	1    4900 3100
	1    0    0    -1  
$EndComp
$Comp
L D_Schottky D2
U 1 1
P 3600 7300
F 0 "D2" H 3600 7400 50  0000 C CNN
F 1 "D_Schottky" H 3600 7200 50  0000 C CNN
F 2 "KiCad_Footprints:ZF_SMD_pol_SC79" H 3600 7300 50  0001 C CNN
F 3 "" H 3600 7300 50  0000 C CNN
F 4 "Panasonic Electric Components" H 3600 7300 60  0001 C CNN "Mfr"
F 5 "DB2S30800L" H 3600 7300 60  0001 C CNN "Mfr Part #"
F 6 "SC-79" H 3600 7300 60  0001 C CNN "Package"
F 7 "https://www.digikey.com/product-detail/en/panasonic-electronic-components/DB2S30800L/DB2S30800LTR-ND/2325946" H 3600 7300 60  0001 C CNN "Link"
F 8 "Yes" H 3600 7300 60  0001 C CNN "Subs Allowed"
F 9 "Yes" H 3600 7300 60  0001 C CNN "RoHS"
	1    3600 7300
	-1   0    0    1   
$EndComp
$Comp
L CONN_01X01 TP26
U 1 1
P 5150 9800
F 0 "TP26" H 5150 9900 50  0000 C CNN
F 1 "Test Point" V 5250 9800 50  0000 C CNN
F 2 "KiCad_Footprints:ZF_CONN_1-2_pad" H 5150 9800 50  0001 C CNN
F 3 "" H 5150 9800 50  0000 C CNN
	1    5150 9800
	0    -1   -1   0   
$EndComp
Text GLabel 5150 10200 3    39   Input ~ 0
ADJUST
$Comp
L R R4
U 1 1
P 2150 5450
F 0 "R4" V 2230 5450 50  0000 C CNN
F 1 "10k" V 2150 5450 50  0000 C CNN
F 2 "KiCad_Footprints:ZF_SMD_NonPol_0402" V 2080 5450 50  0001 C CNN
F 3 "" H 2150 5450 50  0000 C CNN
F 4 "Yageo" H 2150 5450 60  0001 C CNN "Mfr"
F 5 "RC0402FR-0710KL" H 2150 5450 60  0001 C CNN "Mfr Part #"
F 6 "0402" H 2150 5450 60  0001 C CNN "Package"
F 7 "https://www.digikey.com/product-detail/en/yageo/RC0402FR-0710KL/311-10.0KLRTR-ND/726523" H 2150 5450 60  0001 C CNN "Link"
F 8 "Yes" H 2150 5450 60  0001 C CNN "Subs Allowed"
F 9 "Yes" H 2150 5450 60  0001 C CNN "RoHS"
	1    2150 5450
	0    1    1    0   
$EndComp
$Comp
L R R5
U 1 1
P 2150 5650
F 0 "R5" V 2230 5650 50  0000 C CNN
F 1 "10k" V 2150 5650 50  0000 C CNN
F 2 "KiCad_Footprints:ZF_SMD_NonPol_0402" V 2080 5650 50  0001 C CNN
F 3 "" H 2150 5650 50  0000 C CNN
F 4 "Yageo" H 2150 5650 60  0001 C CNN "Mfr"
F 5 "RC0402FR-0710KL" H 2150 5650 60  0001 C CNN "Mfr Part #"
F 6 "0402" H 2150 5650 60  0001 C CNN "Package"
F 7 "https://www.digikey.com/product-detail/en/yageo/RC0402FR-0710KL/311-10.0KLRTR-ND/726523" H 2150 5650 60  0001 C CNN "Link"
F 8 "Yes" H 2150 5650 60  0001 C CNN "Subs Allowed"
F 9 "Yes" H 2150 5650 60  0001 C CNN "RoHS"
	1    2150 5650
	0    1    1    0   
$EndComp
$Comp
L R R6
U 1 1
P 2150 5850
F 0 "R6" V 2230 5850 50  0000 C CNN
F 1 "10k" V 2150 5850 50  0000 C CNN
F 2 "KiCad_Footprints:ZF_SMD_NonPol_0402" V 2080 5850 50  0001 C CNN
F 3 "" H 2150 5850 50  0000 C CNN
F 4 "Yageo" H 2150 5850 60  0001 C CNN "Mfr"
F 5 "RC0402FR-0710KL" H 2150 5850 60  0001 C CNN "Mfr Part #"
F 6 "0402" H 2150 5850 60  0001 C CNN "Package"
F 7 "https://www.digikey.com/product-detail/en/yageo/RC0402FR-0710KL/311-10.0KLRTR-ND/726523" H 2150 5850 60  0001 C CNN "Link"
F 8 "Yes" H 2150 5850 60  0001 C CNN "Subs Allowed"
F 9 "Yes" H 2150 5850 60  0001 C CNN "RoHS"
	1    2150 5850
	0    1    1    0   
$EndComp
$Comp
L R R7
U 1 1
P 6600 10100
F 0 "R7" V 6680 10100 50  0000 C CNN
F 1 "10k" V 6600 10100 50  0000 C CNN
F 2 "KiCad_Footprints:ZF_SMD_NonPol_0402" V 6530 10100 50  0001 C CNN
F 3 "" H 6600 10100 50  0000 C CNN
F 4 "Yageo" H 6600 10100 60  0001 C CNN "Mfr"
F 5 "RC0402FR-0710KL" H 6600 10100 60  0001 C CNN "Mfr Part #"
F 6 "0402" H 6600 10100 60  0001 C CNN "Package"
F 7 "https://www.digikey.com/product-detail/en/yageo/RC0402FR-0710KL/311-10.0KLRTR-ND/726523" H 6600 10100 60  0001 C CNN "Link"
F 8 "Yes" H 6600 10100 60  0001 C CNN "Subs Allowed"
F 9 "Yes" H 6600 10100 60  0001 C CNN "RoHS"
	1    6600 10100
	0    1    1    0   
$EndComp
$Comp
L CONN_01X01 TP27
U 1 1
P 5350 9800
F 0 "TP27" H 5350 9900 50  0000 C CNN
F 1 "Test Point" V 5450 9800 50  0000 C CNN
F 2 "KiCad_Footprints:ZF_CONN_1-2_pad" H 5350 9800 50  0001 C CNN
F 3 "" H 5350 9800 50  0000 C CNN
	1    5350 9800
	0    -1   -1   0   
$EndComp
Text GLabel 5350 10200 3    39   Input ~ 0
MISO
Text GLabel 8000 2300 2    39   Input ~ 0
MISO
Text Notes 6350 4750 0    118  ~ 0
Nucleus
Text Notes 2250 6350 0    118  ~ 0
Dendrites
Text Notes 2150 8950 0    118  ~ 0
Regulator
Text Notes 5950 6500 0    118  ~ 0
LED (RGB, bottom mount)
Text Notes 9900 4150 0    118  ~ 0
Axon Terminal
Text Notes 2950 11000 0    118  ~ 0
Programming and Testing Pads
Text Notes 3250 8700 0    236  ~ 0
NeuroBytes Board
Wire Wire Line
	4700 1900 5700 1900
Wire Wire Line
	5700 4200 5500 4200
Wire Wire Line
	5500 3250 5500 4550
Connection ~ 5500 4300
Connection ~ 5500 4200
Wire Wire Line
	7600 2400 8000 2400
Wire Wire Line
	8000 3600 7600 3600
Wire Wire Line
	7600 3700 8000 3700
Wire Wire Line
	8000 3800 7600 3800
Wire Wire Line
	7600 3900 8000 3900
Wire Wire Line
	7600 4200 8000 4200
Wire Wire Line
	8000 4300 7600 4300
Wire Wire Line
	7600 3050 8000 3050
Wire Wire Line
	8000 3150 7600 3150
Wire Wire Line
	7600 3250 8000 3250
Wire Wire Line
	8000 2750 7600 2750
Wire Wire Line
	8000 1900 7600 1900
Wire Wire Line
	1600 1850 1950 1850
Wire Wire Line
	1850 1950 1950 1950
Wire Wire Line
	1850 2050 1950 2050
Connection ~ 1850 1950
Wire Wire Line
	1850 2150 1950 2150
Connection ~ 1850 2050
Connection ~ 1850 1850
Wire Wire Line
	1600 1550 2750 1550
Wire Wire Line
	2750 1650 1600 1650
Connection ~ 2400 1650
Connection ~ 2700 1550
Wire Wire Line
	1600 1750 1700 1750
Wire Wire Line
	1700 2650 1600 2650
Wire Wire Line
	1850 2750 1600 2750
Connection ~ 1850 2150
Wire Wire Line
	2750 2450 1600 2450
Wire Wire Line
	1600 2550 2750 2550
Connection ~ 2600 2550
Connection ~ 2500 2450
Wire Wire Line
	2500 1850 2500 2450
Wire Wire Line
	1700 1300 1700 5350
Wire Wire Line
	1850 1850 1850 6100
Wire Wire Line
	1600 3650 1950 3650
Wire Wire Line
	1850 3750 1950 3750
Wire Wire Line
	1850 3850 1950 3850
Connection ~ 1850 3750
Wire Wire Line
	1850 3950 1950 3950
Connection ~ 1850 3850
Connection ~ 1850 3650
Wire Wire Line
	1600 3350 2750 3350
Wire Wire Line
	2750 3450 1600 3450
Connection ~ 2500 3450
Wire Wire Line
	2600 3950 2600 3350
Connection ~ 2600 3350
Wire Wire Line
	1700 3550 1600 3550
Wire Wire Line
	1700 4450 1600 4450
Wire Wire Line
	1850 4550 1600 4550
Connection ~ 1850 3950
Wire Wire Line
	2750 4250 1600 4250
Wire Wire Line
	1600 4350 2750 4350
Connection ~ 1700 3550
Connection ~ 1700 2650
Connection ~ 1850 2750
Wire Wire Line
	1600 5450 2000 5450
Wire Wire Line
	1850 5650 2000 5650
Wire Wire Line
	1600 5150 2750 5150
Wire Wire Line
	2750 5250 1600 5250
Wire Wire Line
	2300 5450 2500 5450
Wire Wire Line
	2500 5450 2500 5250
Connection ~ 2500 5250
Wire Wire Line
	2600 5150 2600 5650
Connection ~ 2600 5150
Wire Wire Line
	1700 5350 1600 5350
Connection ~ 1700 4450
Connection ~ 1850 4550
Connection ~ 1700 1750
Wire Wire Line
	3400 5500 3400 5850
Wire Wire Line
	3400 4650 3400 4900
Wire Wire Line
	6150 5650 6300 5650
Wire Wire Line
	6150 5850 6300 5850
Wire Wire Line
	6150 6050 6300 6050
Wire Wire Line
	6600 5650 6750 5650
Wire Wire Line
	6600 5850 6750 5850
Wire Wire Line
	6600 6050 6750 6050
Wire Wire Line
	7350 5850 7550 5850
Wire Wire Line
	7550 5850 7550 5250
Wire Wire Line
	10650 2150 10500 2150
Wire Wire Line
	10500 2150 10500 3750
Wire Wire Line
	10500 3050 10650 3050
Connection ~ 10500 3050
Wire Wire Line
	10350 3150 10650 3150
Wire Wire Line
	10350 1700 10350 3150
Wire Wire Line
	10350 2250 10650 2250
Connection ~ 10350 2250
Wire Wire Line
	10650 2350 10100 2350
Wire Wire Line
	10100 2450 10650 2450
Wire Wire Line
	10100 3250 10650 3250
Wire Wire Line
	10100 3350 10650 3350
Wire Wire Line
	1500 7250 1500 7700
Wire Wire Line
	1500 7500 2100 7500
Wire Wire Line
	1900 7500 1900 7700
Wire Wire Line
	1900 7700 2100 7700
Connection ~ 1900 7500
Wire Wire Line
	2600 8500 2600 8100
Connection ~ 2600 8200
Wire Wire Line
	2600 8300 1500 8300
Wire Wire Line
	1500 8300 1500 8000
Connection ~ 2600 8300
Connection ~ 1500 7500
Wire Wire Line
	2600 8200 3300 8200
Wire Wire Line
	3300 8200 3300 8000
Wire Wire Line
	3150 7500 3300 7500
Connection ~ 3300 7500
Wire Wire Line
	1950 10000 1950 10200
Wire Wire Line
	2150 10000 2150 10200
Wire Wire Line
	2350 10000 2350 10200
Wire Wire Line
	2550 10000 2550 10200
Wire Wire Line
	2750 10000 2750 10200
Wire Wire Line
	2950 10000 2950 10200
Wire Wire Line
	3150 10000 3150 10200
Wire Wire Line
	3350 10000 3350 10200
Wire Wire Line
	3550 10000 3550 10200
Wire Wire Line
	3750 10000 3750 10200
Wire Wire Line
	3950 10000 3950 10200
Wire Wire Line
	4150 10000 4150 10200
Wire Wire Line
	4350 10000 4350 10200
Wire Wire Line
	4550 10000 4550 10200
Wire Wire Line
	8000 3350 7600 3350
Wire Wire Line
	5550 10000 5550 10200
Wire Wire Line
	6300 9950 6300 10150
Wire Wire Line
	5750 9850 5750 10050
Wire Wire Line
	4750 10000 4750 10200
Wire Wire Line
	4950 10000 4950 10200
Wire Wire Line
	6950 10000 6950 10200
Wire Wire Line
	8000 2850 7600 2850
Wire Wire Line
	5500 1900 5500 2950
Connection ~ 4900 1900
Connection ~ 5500 4100
Wire Wire Line
	5200 3250 5200 4100
Wire Wire Line
	4900 4100 5500 4100
Connection ~ 5200 4100
Wire Wire Line
	4900 4100 4900 3250
Wire Wire Line
	5200 1900 5200 2950
Connection ~ 5500 1900
Wire Wire Line
	5700 2200 5500 2200
Connection ~ 5500 2200
Connection ~ 5200 1900
Wire Wire Line
	5700 4300 5500 4300
Wire Wire Line
	4900 1900 4900 2950
Wire Wire Line
	7600 2000 8000 2000
Wire Wire Line
	7600 2100 8000 2100
Wire Wire Line
	5150 10000 5150 10200
Wire Wire Line
	4700 1550 4700 1900
Wire Wire Line
	3300 7300 3300 7700
Wire Wire Line
	3300 7300 3450 7300
Wire Wire Line
	3750 7300 4050 7300
Wire Wire Line
	4050 7300 4050 7150
Wire Wire Line
	7600 4000 8000 4000
Connection ~ 1850 5450
Connection ~ 1850 5650
Wire Wire Line
	2600 5650 2300 5650
Wire Wire Line
	2300 5850 3600 5850
Wire Wire Line
	2000 5850 1850 5850
Connection ~ 1850 5850
Connection ~ 3400 5850
Wire Wire Line
	6950 10100 6750 10100
Connection ~ 6950 10100
Wire Wire Line
	6450 10100 6300 10100
Connection ~ 6300 10100
Wire Wire Line
	2350 3950 2600 3950
Connection ~ 2450 4350
Connection ~ 2700 4250
Wire Wire Line
	2350 3850 2500 3850
Wire Wire Line
	2500 3850 2500 3450
Wire Wire Line
	2700 4250 2700 3750
Wire Wire Line
	2700 3750 2350 3750
Wire Wire Line
	2450 4350 2450 3650
Wire Wire Line
	2450 3650 2350 3650
Wire Wire Line
	7600 2950 8000 2950
Wire Wire Line
	7600 2600 8000 2600
Wire Wire Line
	5350 10000 5350 10200
Wire Wire Line
	7600 2200 8000 2200
Wire Wire Line
	8000 2300 7600 2300
Wire Wire Line
	2500 1850 2350 1850
Wire Wire Line
	2600 2550 2600 1950
Wire Wire Line
	2600 1950 2350 1950
Wire Wire Line
	2400 1650 2400 2050
Wire Wire Line
	2400 2050 2350 2050
Wire Wire Line
	2700 1550 2700 2150
Wire Wire Line
	2700 2150 2350 2150
Wire Wire Line
	7600 4100 8000 4100
Wire Notes Line
	8600 11200 8600 5050
Wire Notes Line
	8600 5050 12200 5050
Wire Notes Line
	12200 5050 12200 500 
$Comp
L R R8
U 1 1
P 2150 6050
F 0 "R8" V 2230 6050 50  0000 C CNN
F 1 "10k" V 2150 6050 50  0000 C CNN
F 2 "KiCad_Footprints:ZF_SMD_NonPol_0402" V 2080 6050 50  0001 C CNN
F 3 "" H 2150 6050 50  0000 C CNN
F 4 "Yageo" H 2150 6050 60  0001 C CNN "Mfr"
F 5 "RC0402FR-0710KL" H 2150 6050 60  0001 C CNN "Mfr Part #"
F 6 "0402" H 2150 6050 60  0001 C CNN "Package"
F 7 "https://www.digikey.com/product-detail/en/yageo/RC0402FR-0710KL/311-10.0KLRTR-ND/726523" H 2150 6050 60  0001 C CNN "Link"
F 8 "Yes" H 2150 6050 60  0001 C CNN "Subs Allowed"
F 9 "Yes" H 2150 6050 60  0001 C CNN "RoHS"
	1    2150 6050
	0    1    1    0   
$EndComp
Wire Wire Line
	2000 6050 1850 6050
Connection ~ 1850 6050
$Comp
L SW_PUSH SW2
U 1 1
P 4100 5200
F 0 "SW2" H 4250 5310 50  0000 C CNN
F 1 "SW_PUSH" H 4100 5120 50  0000 C CNN
F 2 "KiCad_Footprints:ZF_SW_Momentary_KSEM31J" H 4100 5200 50  0001 C CNN
F 3 "" H 4100 5200 50  0000 C CNN
F 4 "C&K Components" H 4100 5200 60  0001 C CNN "Mfr"
F 5 "KSEM31J LFS" H 4100 5200 60  0001 C CNN "Mfr Part #"
F 6 "J Lead" H 4100 5200 60  0001 C CNN "Package"
F 7 "https://www.digikey.com/product-detail/en/c-k-components/KSEM31J-LFS/CKN10425TR-ND/3487184" H 4100 5200 60  0001 C CNN "Link"
F 8 "No" H 4100 5200 60  0001 C CNN "Subs Allowed"
F 9 "Yes" H 4100 5200 60  0001 C CNN "RoHS"
	1    4100 5200
	0    1    1    0   
$EndComp
Wire Wire Line
	2300 6050 4300 6050
Wire Wire Line
	4100 6050 4100 5500
Wire Wire Line
	4100 4900 4100 4650
$Comp
L +5V #PWR015
U 1 1
P 4100 4650
F 0 "#PWR015" H 4100 4500 50  0001 C CNN
F 1 "+5V" H 4100 4790 50  0000 C CNN
F 2 "" H 4100 4650 50  0000 C CNN
F 3 "" H 4100 4650 50  0000 C CNN
	1    4100 4650
	1    0    0    -1  
$EndComp
Text GLabel 4300 6050 2    39   Input ~ 0
ADJUST
Connection ~ 4100 6050
$EndSCHEMATC
